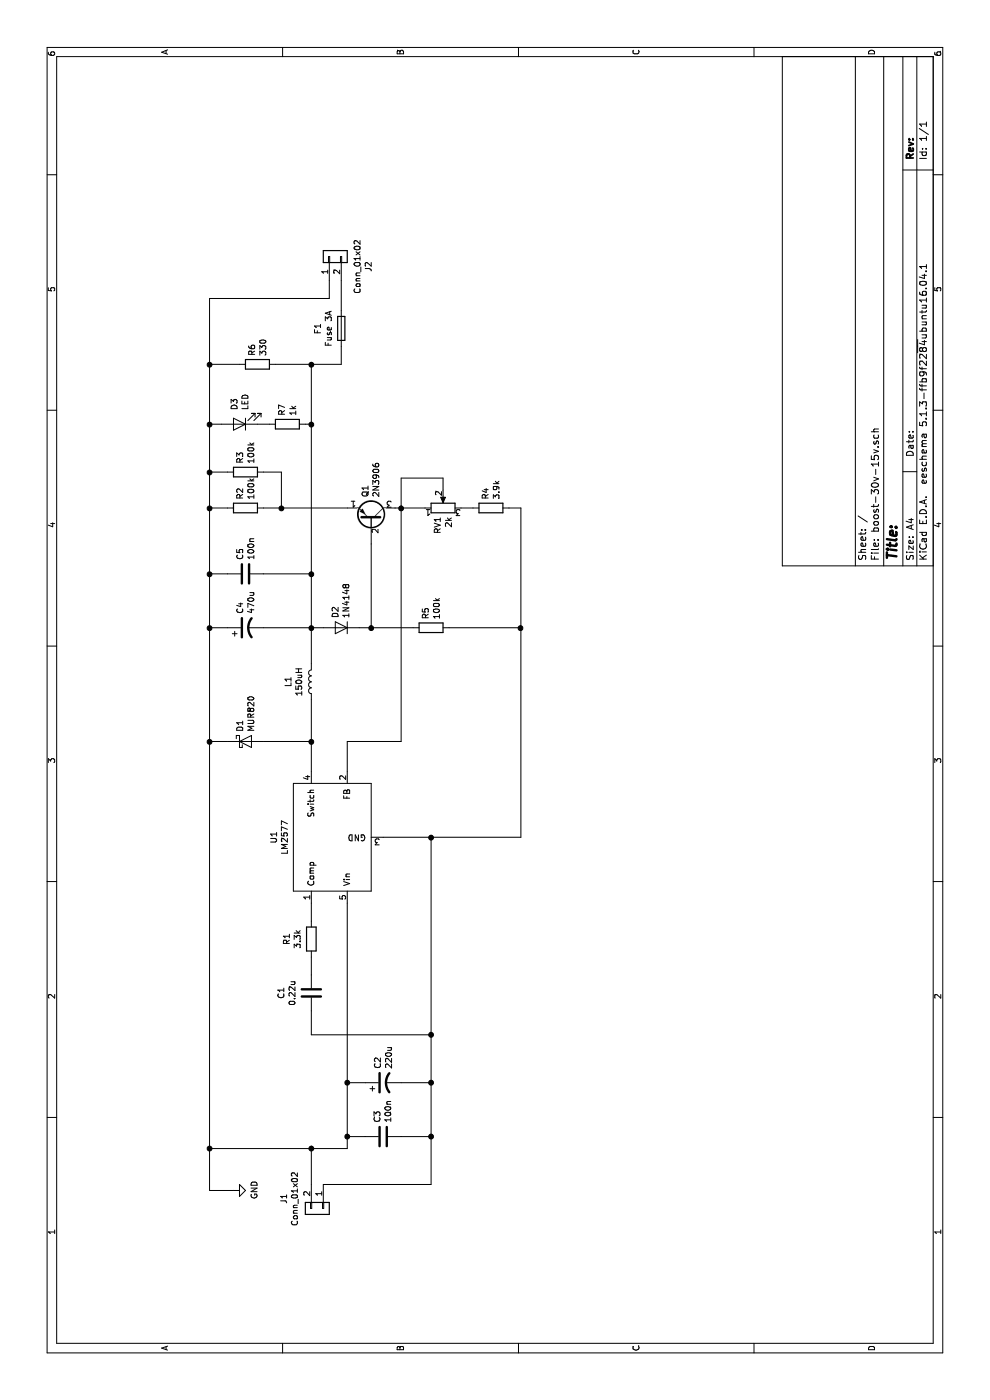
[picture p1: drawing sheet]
EESchema Schematic File Version 4
EELAYER 30 0
EELAYER END
$Descr A4 11693 8268
encoding utf-8
Sheet 1 1
Title ""
Date ""
Rev ""
Comp ""
Comment1 ""
Comment2 ""
Comment3 ""
Comment4 ""
$EndDescr
$Comp
L tobi_symbols:LM2577 U1
U 1 1
P 4550 2250
F 0 "U1" H 4700 2215 50  0000 C CNN
F 1 "LM2577" H 4700 2124 50  0000 C CNN
F 2 "Package_TO_SOT_THT:TO-220-5_Vertical" H 4450 2100 50  0001 C CNN
F 3 "" H 4450 2200 50  0001 C CNN
	1    4550 2250
	1    0    0    -1  
$EndComp
$Comp
L Connector_Generic:Conn_01x02 J1
U 1 1
P 1600 2700
F 0 "J1" H 1518 2375 50  0000 C CNN
F 1 "Conn_01x02" H 1518 2466 50  0000 C CNN
F 2 "TerminalBlock_Phoenix:TerminalBlock_Phoenix_MKDS-1,5-2-5.08_1x02_P5.08mm_Horizontal" H 1600 2700 50  0001 C CNN
F 3 "~" H 1600 2700 50  0001 C CNN
	1    1600 2700
	-1   0    0    1   
$EndComp
$Comp
L Connector_Generic:Conn_01x02 J2
U 1 1
P 9550 2750
F 0 "J2" H 9468 2425 50  0000 C CNN
F 1 "Conn_01x02" H 9468 2516 50  0000 C CNN
F 2 "TerminalBlock_Phoenix:TerminalBlock_Phoenix_MKDS-1,5-2-5.08_1x02_P5.08mm_Horizontal" H 9550 2750 50  0001 C CNN
F 3 "~" H 9550 2750 50  0001 C CNN
	1    9550 2750
	1    0    0    -1  
$EndComp
$Comp
L Device:R R1
U 1 1
P 3850 2600
F 0 "R1" V 3643 2600 50  0000 C CNN
F 1 "3.3k" V 3734 2600 50  0000 C CNN
F 2 "Resistor_THT:R_Axial_DIN0204_L3.6mm_D1.6mm_P7.62mm_Horizontal" V 3780 2600 50  0001 C CNN
F 3 "~" H 3850 2600 50  0001 C CNN
	1    3850 2600
	0    1    1    0   
$EndComp
$Comp
L Device:C C1
U 1 1
P 3400 2600
F 0 "C1" V 3148 2600 50  0000 C CNN
F 1 "0.22u" V 3239 2600 50  0000 C CNN
F 2 "Capacitor_THT:C_Rect_L9.0mm_W6.4mm_P7.50mm_MKT" H 3438 2450 50  0001 C CNN
F 3 "~" H 3400 2600 50  0001 C CNN
	1    3400 2600
	0    1    1    0   
$EndComp
$Comp
L Device:C C3
U 1 1
P 2200 3200
F 0 "C3" H 2085 3154 50  0000 R CNN
F 1 "100n" H 2085 3245 50  0000 R CNN
F 2 "Capacitor_THT:C_Disc_D5.0mm_W2.5mm_P5.00mm" H 2238 3050 50  0001 C CNN
F 3 "~" H 2200 3200 50  0001 C CNN
	1    2200 3200
	-1   0    0    1   
$EndComp
$Comp
L Device:CP1 C2
U 1 1
P 2650 3200
F 0 "C2" H 2765 3246 50  0000 L CNN
F 1 "220u" H 2765 3155 50  0000 L CNN
F 2 "Capacitor_THT:CP_Radial_D10.0mm_P5.00mm" H 2650 3200 50  0001 C CNN
F 3 "~" H 2650 3200 50  0001 C CNN
	1    2650 3200
	1    0    0    -1  
$EndComp
Wire Wire Line
	2650 2900 2650 3050
Wire Wire Line
	2200 3050 2200 2900
$Comp
L Device:D_Schottky D1
U 1 1
P 5500 2050
F 0 "D1" V 5454 2129 50  0000 L CNN
F 1 "MUR820" V 5545 2129 50  0000 L CNN
F 2 "Package_TO_SOT_THT:TO-220-2_Vertical" H 5500 2050 50  0001 C CNN
F 3 "~" H 5500 2050 50  0001 C CNN
	1    5500 2050
	0    1    1    0   
$EndComp
$Comp
L Device:L L1
U 1 1
P 6000 2600
F 0 "L1" V 6190 2600 50  0000 C CNN
F 1 "150uH" V 6099 2600 50  0000 C CNN
F 2 "Transformer_THT:Transformer_CHK_EI48-8VA_Neutral" H 6000 2600 50  0001 C CNN
F 3 "~" H 6000 2600 50  0001 C CNN
	1    6000 2600
	0    -1   -1   0   
$EndComp
Wire Wire Line
	5500 1750 5500 1900
Wire Wire Line
	5500 2200 5500 2600
Wire Wire Line
	5500 2600 5250 2600
Wire Wire Line
	5500 2600 5850 2600
Connection ~ 5500 2600
$Comp
L Device:CP1 C4
U 1 1
P 6450 2050
F 0 "C4" H 6565 2096 50  0000 L CNN
F 1 "470u" H 6565 2005 50  0000 L CNN
F 2 "Capacitor_THT:CP_Radial_D10.0mm_P5.00mm" H 6450 2050 50  0001 C CNN
F 3 "~" H 6450 2050 50  0001 C CNN
	1    6450 2050
	1    0    0    -1  
$EndComp
Wire Wire Line
	5500 1750 6450 1750
Wire Wire Line
	6450 1750 6450 1900
Wire Wire Line
	6450 2200 6450 2600
Wire Wire Line
	6450 2600 6150 2600
Wire Wire Line
	1800 2600 2100 2600
Wire Wire Line
	2100 2600 2100 1750
Wire Wire Line
	2100 1750 5500 1750
Connection ~ 5500 1750
Wire Wire Line
	1800 2700 1800 3600
Wire Wire Line
	1800 3600 2200 3600
Wire Wire Line
	4700 3600 4700 3200
Wire Wire Line
	2100 2600 2100 2900
Wire Wire Line
	2100 2900 2200 2900
Connection ~ 2100 2600
$Comp
L power:GND #PWR0101
U 1 1
P 1750 1950
F 0 "#PWR0101" H 1750 1700 50  0001 C CNN
F 1 "GND" H 1755 1777 50  0000 C CNN
F 2 "" H 1750 1950 50  0001 C CNN
F 3 "" H 1750 1950 50  0001 C CNN
	1    1750 1950
	1    0    0    -1  
$EndComp
Wire Wire Line
	2100 1750 1750 1750
Wire Wire Line
	1750 1750 1750 1950
Connection ~ 2100 1750
Connection ~ 2200 2900
Connection ~ 2650 2900
Wire Wire Line
	2650 2900 4150 2900
Wire Wire Line
	2200 2900 2650 2900
Wire Wire Line
	2650 3350 2650 3600
Connection ~ 2650 3600
Wire Wire Line
	2650 3600 3050 3600
Wire Wire Line
	2200 3350 2200 3600
Connection ~ 2200 3600
Wire Wire Line
	2200 3600 2650 3600
Wire Wire Line
	4150 2600 4000 2600
Wire Wire Line
	3700 2600 3550 2600
Wire Wire Line
	3250 2600 3050 2600
Wire Wire Line
	3050 2600 3050 3600
Connection ~ 3050 3600
Wire Wire Line
	3050 3600 4700 3600
$Comp
L Device:C C5
U 1 1
P 6900 2050
F 0 "C5" H 7015 2096 50  0000 L CNN
F 1 "100n" H 7015 2005 50  0000 L CNN
F 2 "Capacitor_THT:C_Disc_D5.0mm_W2.5mm_P5.00mm" H 6938 1900 50  0001 C CNN
F 3 "~" H 6900 2050 50  0001 C CNN
	1    6900 2050
	1    0    0    -1  
$EndComp
$Comp
L Device:R R2
U 1 1
P 7450 2050
F 0 "R2" H 7520 2096 50  0000 L CNN
F 1 "100k" H 7520 2005 50  0000 L CNN
F 2 "Resistor_THT:R_Axial_DIN0204_L3.6mm_D1.6mm_P7.62mm_Horizontal" V 7380 2050 50  0001 C CNN
F 3 "~" H 7450 2050 50  0001 C CNN
	1    7450 2050
	1    0    0    -1  
$EndComp
$Comp
L Device:R R5
U 1 1
P 6450 3600
F 0 "R5" H 6520 3646 50  0000 L CNN
F 1 "100k" H 6520 3555 50  0000 L CNN
F 2 "Resistor_THT:R_Axial_DIN0204_L3.6mm_D1.6mm_P7.62mm_Horizontal" V 6380 3600 50  0001 C CNN
F 3 "~" H 6450 3600 50  0001 C CNN
	1    6450 3600
	1    0    0    -1  
$EndComp
$Comp
L Device:R R4
U 1 1
P 7450 4100
F 0 "R4" H 7520 4146 50  0000 L CNN
F 1 "3.9k" H 7520 4055 50  0000 L CNN
F 2 "Resistor_THT:R_Axial_DIN0204_L3.6mm_D1.6mm_P7.62mm_Horizontal" V 7380 4100 50  0001 C CNN
F 3 "~" H 7450 4100 50  0001 C CNN
	1    7450 4100
	1    0    0    -1  
$EndComp
$Comp
L Transistor_BJT:2N3906 Q1
U 1 1
P 7350 3100
F 0 "Q1" H 7540 3054 50  0000 L CNN
F 1 "2N3906" H 7540 3145 50  0000 L CNN
F 2 "Package_TO_SOT_THT:TO-92_Inline" H 7550 3025 50  0001 L CIN
F 3 "https://www.fairchildsemi.com/datasheets/2N/2N3906.pdf" H 7350 3100 50  0001 L CNN
	1    7350 3100
	1    0    0    1   
$EndComp
Wire Wire Line
	6450 1750 6900 1750
Wire Wire Line
	7450 1750 7450 1900
Connection ~ 6450 1750
Wire Wire Line
	6900 1750 6900 1900
Connection ~ 6900 1750
Wire Wire Line
	6900 1750 7450 1750
Wire Wire Line
	6900 2200 6900 2600
Wire Wire Line
	6900 2600 6450 2600
Connection ~ 6450 2600
Wire Wire Line
	6450 2600 6450 2700
Wire Wire Line
	6450 3000 6450 3100
Wire Wire Line
	7450 2200 7450 2350
Wire Wire Line
	7150 3100 6450 3100
Connection ~ 6450 3100
Wire Wire Line
	6450 3100 6450 3450
Wire Wire Line
	7450 3300 7450 3350
Connection ~ 4700 3600
Wire Wire Line
	7450 3350 5500 3350
Wire Wire Line
	5500 3350 5500 2900
Wire Wire Line
	5500 2900 5250 2900
Connection ~ 7450 3350
Connection ~ 6900 2600
Wire Wire Line
	7450 1750 7750 1750
Wire Wire Line
	9200 1750 9200 2750
Wire Wire Line
	9200 2750 9350 2750
Connection ~ 7450 1750
$Comp
L Device:R_POT RV1
U 1 1
P 7450 3700
F 0 "RV1" H 7380 3746 50  0000 R CNN
F 1 "2k" H 7380 3655 50  0000 R CNN
F 2 "Potentiometer_THT:Potentiometer_Bourns_3296W_Vertical" H 7450 3700 50  0001 C CNN
F 3 "~" H 7450 3700 50  0001 C CNN
	1    7450 3700
	1    0    0    -1  
$EndComp
Wire Wire Line
	7700 3700 7600 3700
Wire Wire Line
	7450 3350 7450 3550
Wire Wire Line
	7700 3700 7700 3350
Wire Wire Line
	7700 3350 7450 3350
Wire Wire Line
	7450 3850 7450 3950
Wire Wire Line
	7450 4250 7450 4350
Wire Wire Line
	7450 4350 6450 4350
Wire Wire Line
	6450 4350 6450 3750
Wire Wire Line
	6450 4350 4700 4350
Wire Wire Line
	4700 3600 4700 4350
Connection ~ 6450 4350
$Comp
L Device:R R3
U 1 1
P 7750 2050
F 0 "R3" H 7820 2096 50  0000 L CNN
F 1 "100k" H 7820 2005 50  0000 L CNN
F 2 "Resistor_THT:R_Axial_DIN0204_L3.6mm_D1.6mm_P7.62mm_Horizontal" V 7680 2050 50  0001 C CNN
F 3 "~" H 7750 2050 50  0001 C CNN
	1    7750 2050
	1    0    0    -1  
$EndComp
Wire Wire Line
	7750 1750 7750 1900
Connection ~ 7750 1750
Wire Wire Line
	7750 2200 7750 2350
Wire Wire Line
	7750 2350 7450 2350
Connection ~ 7450 2350
Wire Wire Line
	7450 2350 7450 2900
$Comp
L Diode:1N4148 D2
U 1 1
P 6450 2850
F 0 "D2" V 6496 2771 50  0000 R CNN
F 1 "1N4148" V 6405 2771 50  0000 R CNN
F 2 "Diode_THT:D_DO-35_SOD27_P7.62mm_Horizontal" H 6450 2675 50  0001 C CNN
F 3 "https://assets.nexperia.com/documents/data-sheet/1N4148_1N4448.pdf" H 6450 2850 50  0001 C CNN
	1    6450 2850
	0    -1   -1   0   
$EndComp
$Comp
L Device:Fuse F1
U 1 1
P 8950 2850
F 0 "F1" V 8753 2850 50  0000 C CNN
F 1 "Fuse 3A" V 8844 2850 50  0000 C CNN
F 2 "Fuse:Fuseholder_Cylinder-5x20mm_Stelvio-Kontek_PTF78_Horizontal_Open" V 8880 2850 50  0001 C CNN
F 3 "~" H 8950 2850 50  0001 C CNN
	1    8950 2850
	0    1    1    0   
$EndComp
Wire Wire Line
	8650 2850 8800 2850
Wire Wire Line
	9100 2850 9350 2850
Wire Wire Line
	8650 2600 8650 2850
$Comp
L Device:R R6
U 1 1
P 8650 2150
F 0 "R6" H 8720 2196 50  0000 L CNN
F 1 "330" H 8720 2105 50  0000 L CNN
F 2 "Resistor_THT:R_Axial_Power_L25.0mm_W9.0mm_P27.94mm" V 8580 2150 50  0001 C CNN
F 3 "~" H 8650 2150 50  0001 C CNN
	1    8650 2150
	1    0    0    -1  
$EndComp
Wire Wire Line
	8650 2600 8650 2300
Wire Wire Line
	8650 2000 8650 1750
$Comp
L Device:LED D3
U 1 1
P 8150 2000
F 0 "D3" V 8189 1883 50  0000 R CNN
F 1 "LED" V 8098 1883 50  0000 R CNN
F 2 "LED_THT:LED_D3.0mm" H 8150 2000 50  0001 C CNN
F 3 "~" H 8150 2000 50  0001 C CNN
	1    8150 2000
	0    -1   -1   0   
$EndComp
Connection ~ 8650 1750
Wire Wire Line
	8650 1750 9200 1750
Connection ~ 8650 2600
Wire Wire Line
	7750 1750 8150 1750
Wire Wire Line
	6900 2600 8150 2600
$Comp
L Device:R R7
U 1 1
P 8150 2400
F 0 "R7" H 8220 2446 50  0000 L CNN
F 1 "1k" H 8220 2355 50  0000 L CNN
F 2 "Resistor_THT:R_Axial_DIN0204_L3.6mm_D1.6mm_P7.62mm_Horizontal" V 8080 2400 50  0001 C CNN
F 3 "~" H 8150 2400 50  0001 C CNN
	1    8150 2400
	1    0    0    -1  
$EndComp
Wire Wire Line
	8150 1750 8150 1850
Connection ~ 8150 1750
Wire Wire Line
	8150 1750 8650 1750
Wire Wire Line
	8150 2150 8150 2250
Wire Wire Line
	8150 2550 8150 2600
Connection ~ 8150 2600
Wire Wire Line
	8150 2600 8650 2600
$EndSCHEMATC
